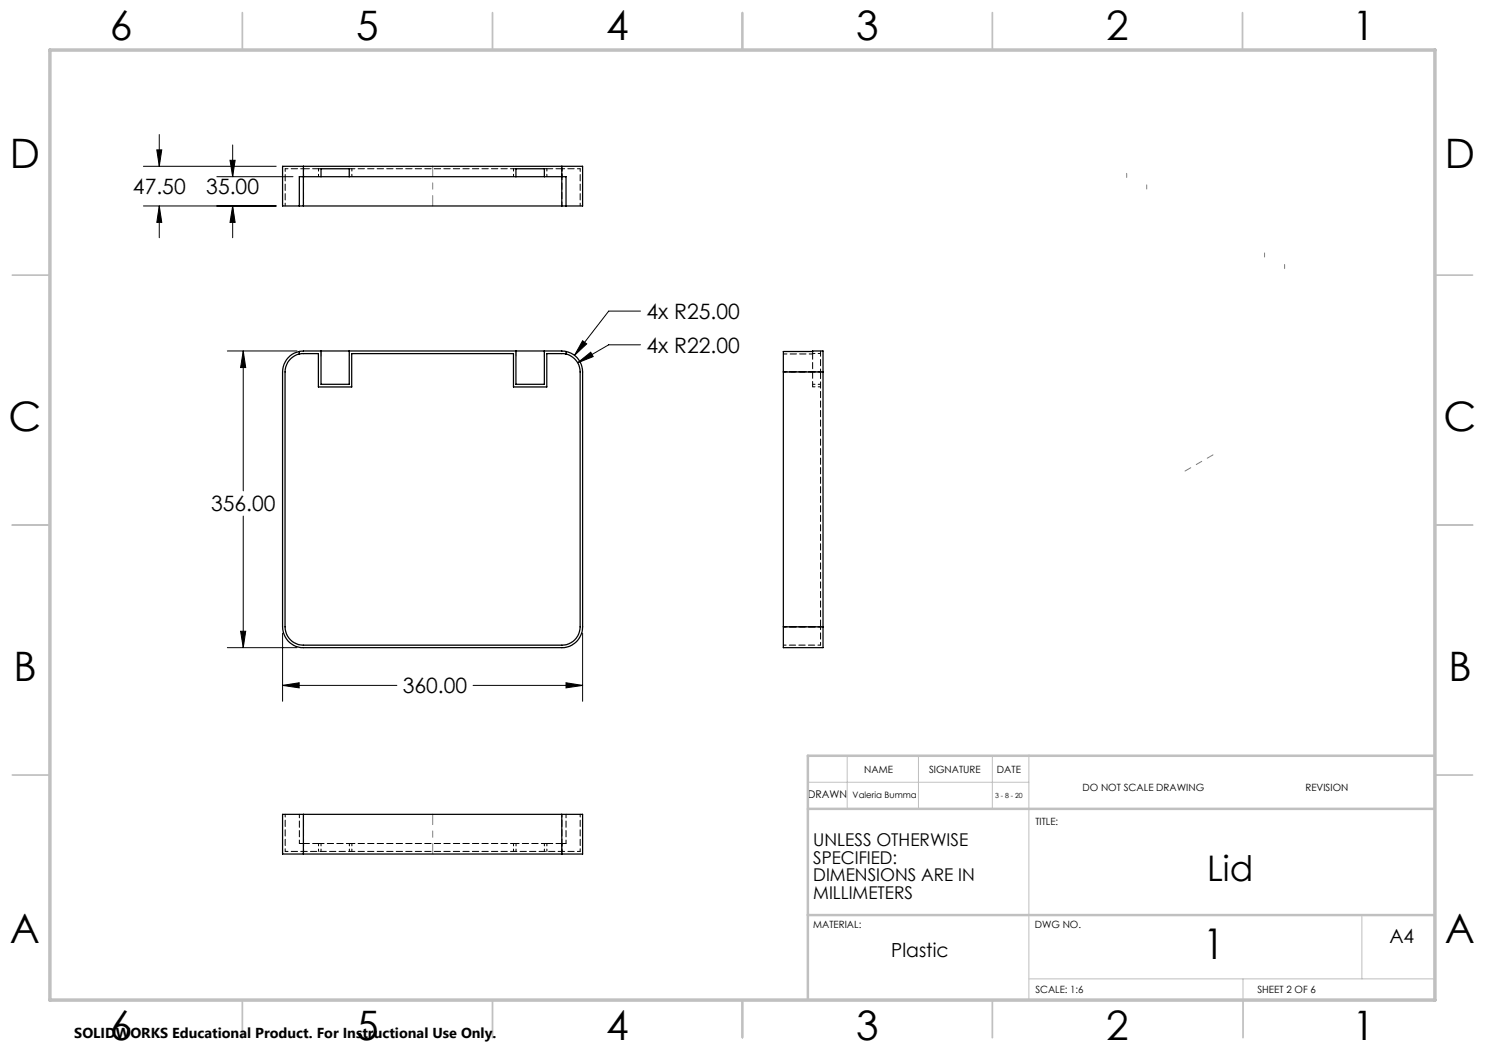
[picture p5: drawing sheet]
<svg xmlns="http://www.w3.org/2000/svg" width="297mm" height="210mm" viewBox="0 0 297 210" stroke-linecap="round" stroke-linejoin="round" font-family="sans-serif">
<g fill="none" stroke="#000" stroke-width=".2">
<path d="M28.7 33.3h26.5M31.4 30h.9l-.4 3.3zM31.9 26.9v6.4M43.4 35.3h15.2M46 32.1h1l-.5 3.2zM46.5 29v6.3M28.7 41.2h26.5M31.9 41.2l.4 3.3h-.9zM31.9 41.2v6.3M46.5 41.2l.5 3.3h-1zM46.5 41.2v6.3M45.5 70.2h13.9"/>
<path d="M48.6 70.2l.5 3.3h-1zM48.6 70.2v28M115.5 72.6l2.6-2.2 .5 .9zM116.5 68.1l.8 .7-2.4 2.3zM128.1 62.2h-6.4l-6.8 8.9M128.1 69h-6.4l-6.2 3.6M48.6 103.2v26.3M45.5 129.5h13.9M48.1 126.3h1l-.5 3.2zM56.5 137.1l3.3-.5v1zM56.5 126.6v13.7M56.5 137.1h22.9"/>
<path d="M94.6 137.1h21.9M113.2 136.6l3.3 .5-3.3 .5zM116.5 126.6v13.7M161.6 170.3v12.7"/>
</g>
<path d="M161.6 156.4h44.2M169.4 151.2v10.6M183.7 151.2v10.6M198.5 151.2v10.6M161.6 170.3v-19.1h44.2v48.8M205.8 195.8h81.2M248.6 195.8v4.2M272.4 183v12.8" fill="none" stroke="#c0c0c0" stroke-width=".2"/>
<g fill="none" stroke="#c0c0c0" stroke-width=".35">
<path d="M48.5 2.5v7.5M98.5 2.5v7.5M148.5 2.5v7.5M198.5 2.5v7.5M248.5 2.5v7.5M2.5 55h7.5M287 55h7.5M2.5 105h7.5M287 105h7.5M2.5 155h7.5M287 155h7.5M48.5 200v7.5"/>
<path d="M98.5 200v7.5M148.5 200v7.5M198.5 200v7.5M248.6 200v7.5"/>
</g>
<path d="M287 151.2h-125.4v48.8M161.6 161.8h125.4M161.6 183h125.4" fill="none" stroke="#c0c0c0" stroke-width=".5"/>
<path d="M10 10h277v190h-277z" fill="none" stroke="#c0c0c0" stroke-width=".7"/>
<path d="M225.3 35.5v-.8M229.3 37.8v-.8M252.9 51.4v-.8M256.9 53.7v-.8M64.2 71.2v-1M69.9 71.2v-1M103.2 71.2v-1M108.9 71.2v-1" fill="none" stroke="#808080" stroke-width=".2" stroke-dasharray="15.2 1.3 1.3 1.3"/>
<path d="M86.5 33.2v8M86.5 170.8v-7.9" fill="none" stroke="#808080" stroke-width=".2" stroke-dasharray="15.2 1.3 1.3 1.3" stroke-dashoffset="13.2"/>
<path d="M242.6 91l-5.6 3.2" fill="none" stroke="#808080" stroke-width=".2" stroke-dasharray="15.2 1.3 1.3 1.3" stroke-dashoffset="13.9"/>
<path d="M56.5 137.1l3.3-.5v1zM113.2 136.6l3.3 .5-3.3 .5zM48.1 126.3h1l-.5 3.2zM48.6 70.2l.5 3.3h-1zM116.5 68.1l-1.6 3 2.4-2.3zM115.5 72.6l3.1-1.3-.5-.9zM31.9 41.2l.4 3.3h-.9zM31.4 30h.9l-.4 3.3zM46.5 41.2l.5 3.3h-1zM46 32.1h1l-.5 3.2z" fill="#000"/>
<g fill="none" stroke="#000" stroke-width=".25">
<path d="M60.7 33.3h-4.2v7.9h3.4M60.7 33.3v7.9M60.7 33.3h51.7M64.2 35.3v-1.5h5.6v1.5M103.2 35.3v-1.5h5.7v1.5M112.4 33.3h4.1v7.9h-3.3M112.4 33.3v7.9M59.9 41.2v-5.9h53.3v5.9M59.9 41.2h.8M60.7 41.2h51.7M112.4 41.2h.8M59.9 70.3a4.2 4.2 0 0 0-3.4 4.1v51a4.1 4.1 0 0 0 4.2 4.1h51.7a4.1 4.1 0 0 0 4.1-4.1v-51a4.2 4.2 0 0 0-3.3-4.1"/>
<path d="M59.9 70.8a3.7 3.7 0 0 0-2.9 3.6v51a3.7 3.7 0 0 0 3.7 3.6h51.7a3.7 3.7 0 0 0 3.6-3.6v-51a3.8 3.8 0 0 0-2.8-3.6M59.9 70.8l3.8-.1v6.7h6.6v-6.7h32.4v6.7h6.7v-6.7l3.8 .1M59.9 70.3l.8-.1h51.7l.8 .1M59.9 70.3v.5M64.2 70.2v6.7h5.6v-6.7M103.2 70.2v6.7h5.7v-6.7M113.2 70.3v.5M156.7 74.4v-4.1h5.8v-.1h2.1v4.2M156.7 74.4h7.9M156.7 74.4v51M164.6 74.4v51M156.7 125.4v4.1h7.9v-4.1"/>
<path d="M156.7 125.4h7.9M60.7 162.9h-4.2v7.9h4.2M60.7 162.9v7.9M60.7 162.9h51.7M60.7 170.8h51.7M112.4 162.9h4.1v7.9h-4.1M112.4 162.9v7.9"/>
</g>
<g fill="none" stroke="#000" stroke-width=".2" stroke-dasharray="1.3 .6" stroke-dashoffset=".8">
<path d="M60.7 33.7v1.6M63.7 35.3v-1.6M70.4 35.3v-1.6M102.7 35.3v-1.6M109.4 35.3v-1.6M112.4 33.7v1.6M162.5 77.4h1.6M162.5 76.9h1.6M164.1 70.7h-1.6M60.7 170.3v-1.6M63.7 168.7v1.6M64.2 168.7v1.6"/>
<path d="M69.9 168.7v1.6M70.4 168.7v1.6M102.7 168.7v1.6M103.2 168.7v1.6M108.9 168.7v1.6M109.4 168.7v1.6M112.4 170.3v-1.6"/>
</g>
<g fill="none" stroke="#000" stroke-width=".2" stroke-dasharray="1.3 .6" stroke-dashoffset=".7">
<path d="M57 33.7v7.5M60.7 33.7h-3.7M102.7 33.7h-32.3M116 33.7v7.5M116 33.7h-3.6M164.1 74.4v-3.7M164.1 74.4h-7.4M164.1 129h-7.4M164.1 129v-3.6M164.1 125.4h-7.4M57 170.3v-7.4M57 170.3h3.7"/>
<path d="M60.7 170.3v-7.4M70.4 168.7h32.3M112.4 170.3v-7.4M112.4 170.3h3.6M116 170.3v-7.4"/>
</g>
<path d="M63.7 33.7h-3M112.4 33.7h-3M60.7 168.7h3M109.4 168.7h3" fill="none" stroke="#000" stroke-width=".2" stroke-dasharray="1.3 .6" stroke-dashoffset=".1"/>
<path d="M63.7 33.7h.5M69.9 33.7h.5M103.2 33.7h-.5M109.4 33.7h-.5M162.5 70.8v-.5M164.1 70.2v.5" fill="none" stroke="#000" stroke-width=".2" stroke-dasharray="1.3 .6"/>
<path d="M112.4 33.2v8M60.7 41.2v-8M156.7 74.4h7.9M164.6 125.4h-7.9M60.7 170.3h51.7M60.7 170.8v-2.1M112.4 168.7v2.1" fill="none" stroke="#000" stroke-width=".2" stroke-dasharray="1.3 .6" stroke-dashoffset=".5"/>
<path d="M156.7 70.8h5.8M59.9 162.9v5.8M113.2 162.9v5.8" fill="none" stroke="#000" stroke-width=".2" stroke-dasharray="1.3 .6" stroke-dashoffset=".6"/>
<path d="M164.1 125.4v-51" fill="none" stroke="#000" stroke-width=".2" stroke-dasharray="1.3 .6" stroke-dashoffset="-.1"/>
<path d="M162.5 70.8v6.6M63.7 168.7h6.7M109.4 168.7h-6.7" fill="none" stroke="#000" stroke-width=".2" stroke-dasharray="1.3 .6" stroke-dashoffset=".2"/>
<path d="M59.9 168.7h.8M112.4 168.7h.8" fill="none" stroke="#000" stroke-width=".2" stroke-dasharray="1.3 .6" stroke-dashoffset=".4"/>
<text font-size="8.5" x="240.6" y="191.9">1</text>
<g font-size="8.1">
<text x="22" y="8">6</text>
<text x="71.2" y="8">5</text>
<text x="121.2" y="8">4</text>
<text x="171.3" y="8">3</text>
<text x="221.3" y="8">2</text>
<text x="270.5" y="8">1</text>
<text x="2" y="33.6">D</text>
<text x="289" y="33.6">D</text>
<text x="1.7" y="86.1">C</text>
<text x="288.7" y="86.1">C</text>
<text x="2.7" y="136.1">B</text>
<text x="289.7" y="136.1">B</text>
<text x="2" y="188.6">A</text>
<text x="289" y="188.6">A</text>
<text x="22" y="208">6</text>
<text x="71.2" y="208">5</text>
<text x="121.2" y="208">4</text>
<text x="171.3" y="208">3</text>
<text x="221.3" y="208">2</text>
<text x="270.5" y="208">1</text>
</g>
<text font-size="7.1" x="241.4" y="176.3">Lid</text>
<g font-size="4.2">
<text x="26.6" y="38.8">47.50</text>
<text x="41.3" y="38.8">35.00</text>
<text x="129.3" y="63.8">4x R25.00</text>
<text x="129.3" y="70.5">4x R22.00</text>
<text x="42.2" y="102.3">356.00</text>
<text x="80.6" y="138.7">360.00</text>
</g>
<g font-size="3.9">
<text x="178.3" y="191.4">Plastic</text>
<text x="277.9" y="188.5">A4</text>
</g>
<g font-size="3.5">
<text x="162.6" y="169.2">UNLESS OTHERWISE</text>
<text x="162.6" y="172.7">SPECIFIED:</text>
<text x="162.6" y="176.3">DIMENSIONS ARE IN</text>
<text x="162.6" y="179.8">MILLIMETERS</text>
</g>
<text font-size="2.9" x="14.9" y="207.6">SOLIDWORKS Educational Product. For Instructional Use Only.</text>
<text font-size="2.1" x="161.6" y="159.7">DRAWN</text>
<g font-size="2">
<text x="172.9" y="154.6">NAME</text>
<text x="185.8" y="154.6">SIGNATURE</text>
<text x="199.4" y="154.6">DATE</text>
<text x="216.5" y="158.3">DO NOT SCALE DRAWING</text>
<text x="261.1" y="158.3">REVISION</text>
<text x="207.1" y="164.9">TITLE:</text>
<text x="162.6" y="185.5">MATERIAL:</text>
<text x="207" y="185.5">DWG NO.</text>
<text x="207.1" y="198.6">SCALE: 1:6</text>
<text x="251.5" y="198.6">SHEET 2 OF 6</text>
</g>
<text font-size="1.8" x="170.5" y="159.7">Valeria Bumma</text>
<text font-size="1.4" x="199" y="159.7">3 - 8 - 20</text>
</svg>
